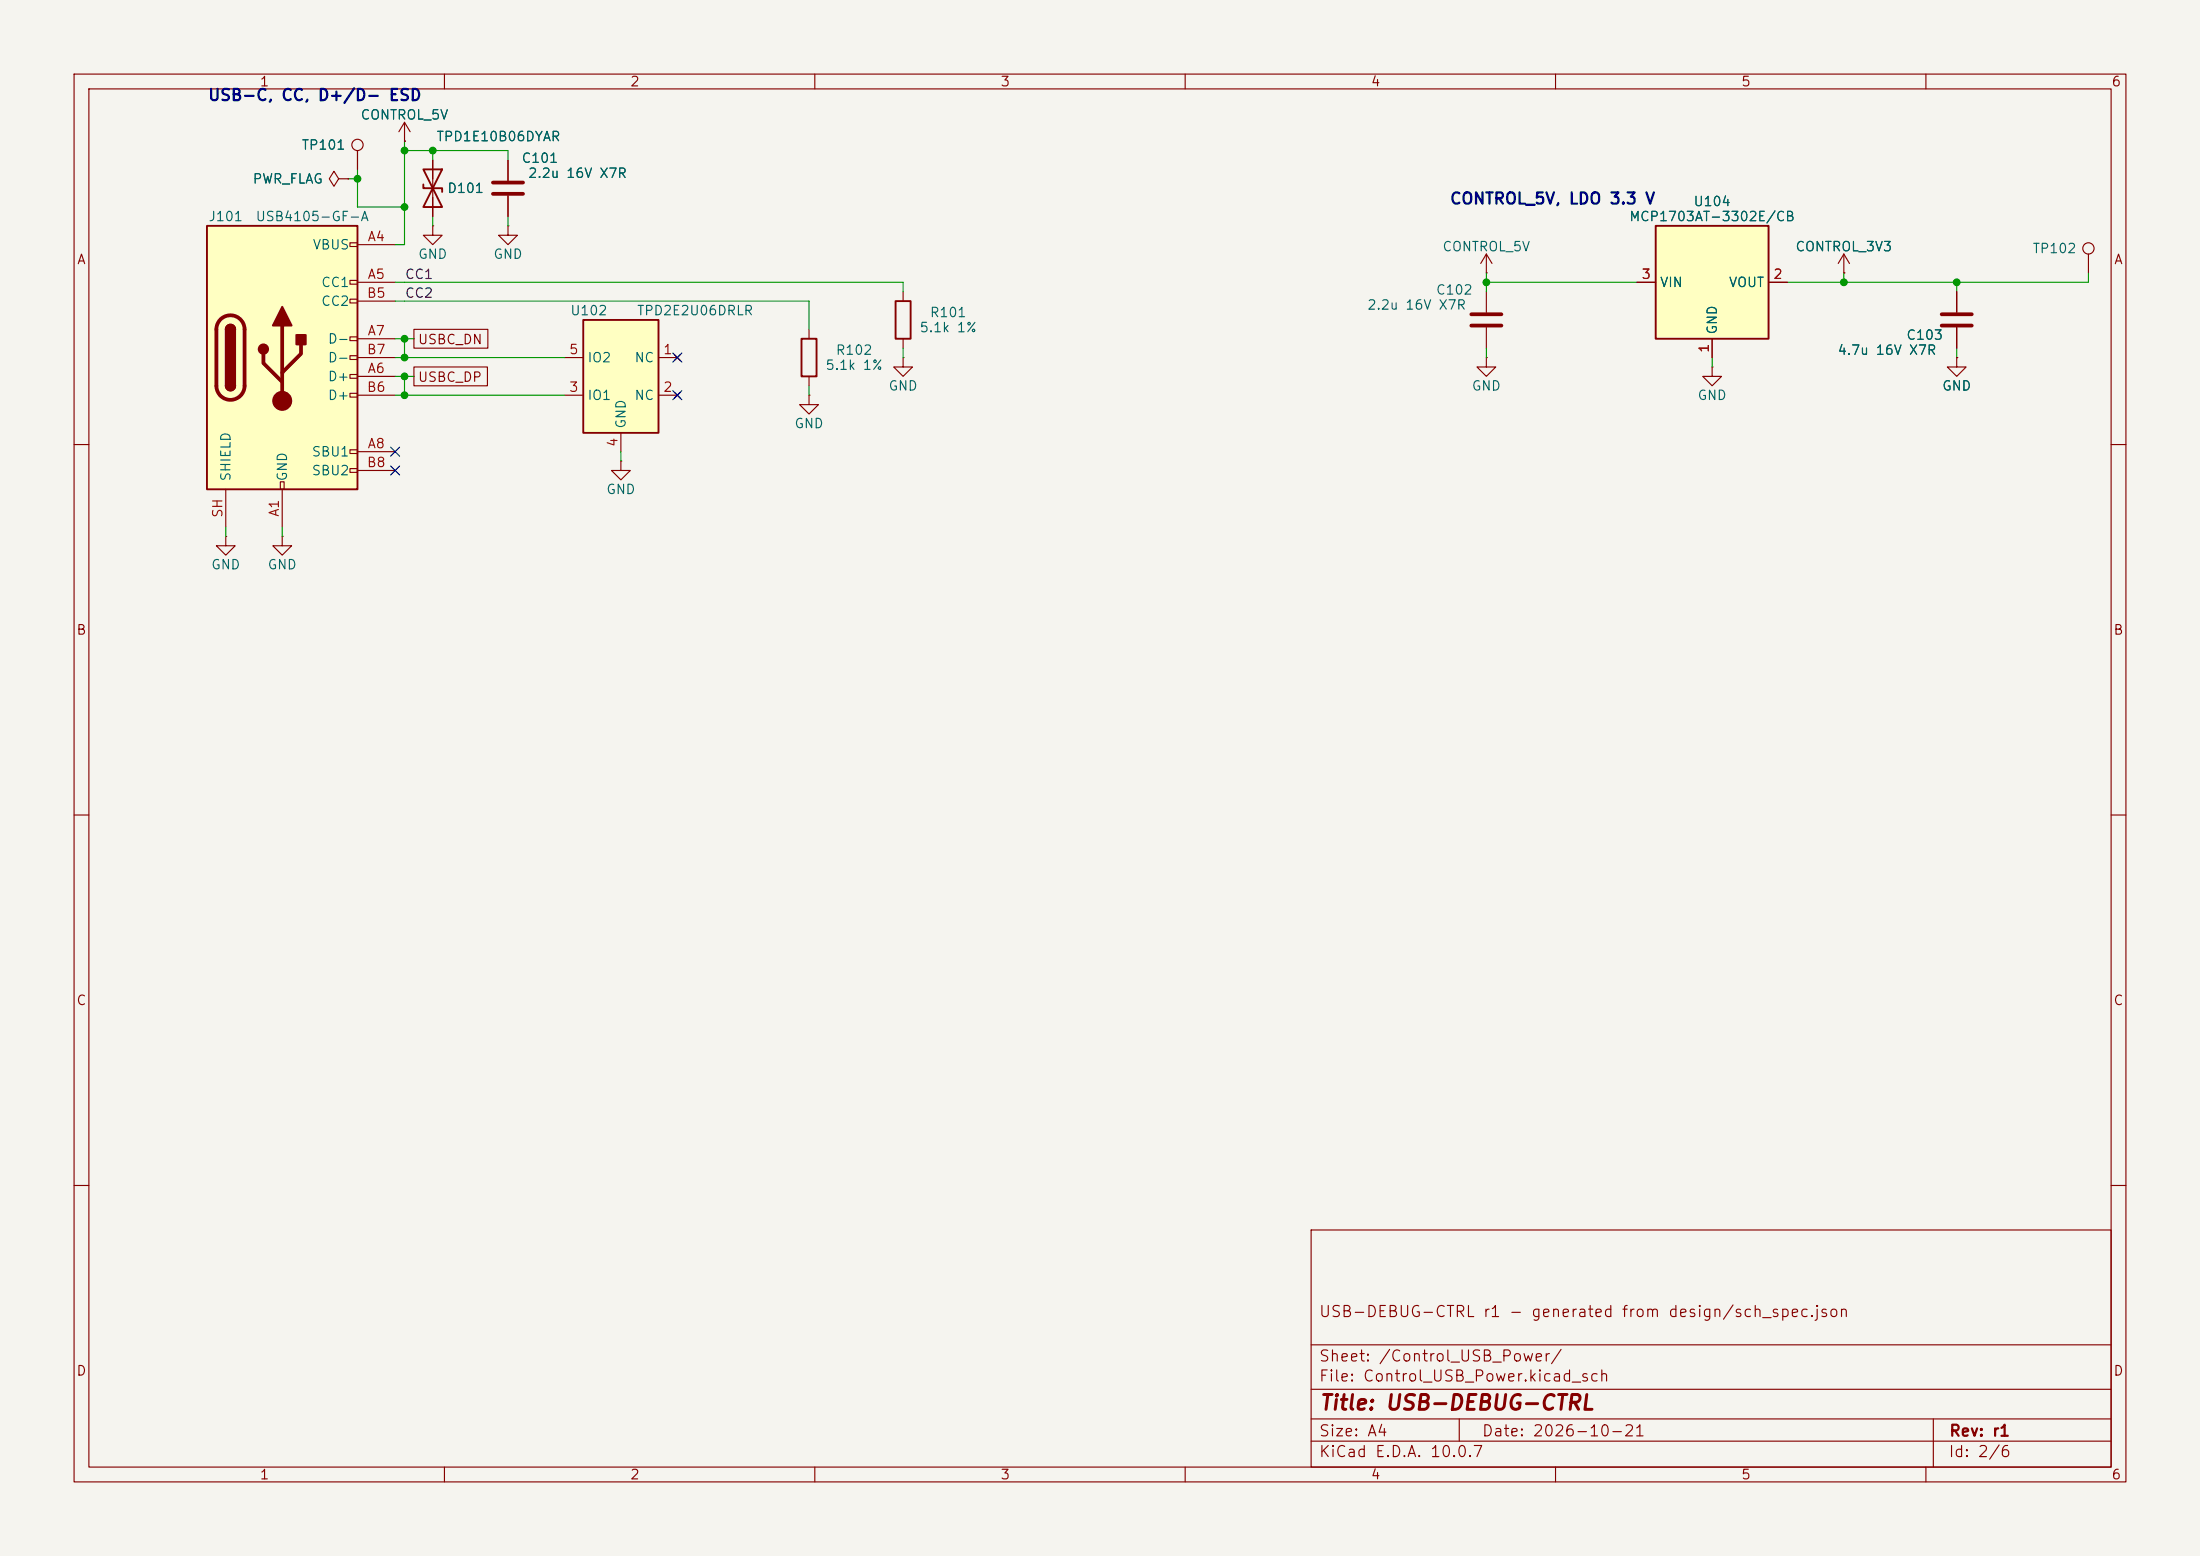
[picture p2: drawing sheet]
<svg xmlns="http://www.w3.org/2000/svg" width="297mm" height="210mm" viewBox="0 0 297 210" stroke-linecap="round" stroke-linejoin="round" font-family="sans-serif">
<path d="M0 0h297v210h-297z" fill="#f5f4ef" stroke="#f5f4ef" stroke-width=".14"/>
<g fill="none" stroke="#840000" stroke-width=".15">
<path d="M10 10h277v190h-277zM12 12h273v186h-273zM60 10v2M110 10v2M160 10v2M210 10v2M260 10v2M45.7 24.1l-.6-1-.7 1 .7 1 .6-1h1.3M47 24.1h.1M58.4 30.5v1.3h1.3l-1.3 1.2-1.3-1.2h1.3M58.4 30.5h.1M200.7 36.8h.1"/>
<path d="M200.7 34.3l-.8 1.3M200.7 34.3l.7 1.3M200.7 34.3v2.5M109.2 44.5v1.2M109.2 50.8v1.3M200.7 48.3v1.2h1.2l-1.2 1.3-1.3-1.3h1.3M200.7 48.3h.1M10 60h2M30.5 72.4v1.3h1.2l-1.2 1.2-1.3-1.2h1.3M30.5 72.4h.1M38.1 72.4v1.3h1.3l-1.3 1.2-1.3-1.2h1.3M38.1 72.4h.1"/>
<path d="M285 60h2M10 110h2M285 110h2M10 160h2M177 166h108v32h-108zM285 160h2M60 198v2M110 198v2M160 198v2M177 194.5h108M177 191.5h108M177 187.5h108"/>
<path d="M177 181.5h108M197 191.5v3M210 198v2M260 198v2M261 191.5v6.5"/>
</g>
<path d="M108.2 45.7h2v5.1h-2z" fill="none" stroke="#840000" stroke-width=".25"/>
<path d="M27.9 30.5h20.4v35.5h-20.4z" fill="#ffffc2"/>
<g fill="none" stroke="#840000" stroke-width=".15">
<path d="M47.2 32.8h1.1v.5h-1.1zM47.2 37.8h1.1v.6h-1.1zM48.3 33h5M48.3 38.1h5M68.6 30.5v1.3h1.2l-1.2 1.2-1.3-1.2h1.3M68.6 30.5h.1M200.7 39.4v2.8M281.9 34.3v2.5M47.2 40.4h1.1v.5h-1.1zM47.2 45.5h1.1v.5h-1.1zM47.2 48h1.1v.5h-1.1zM47.2 50.5h1.1v.6h-1.1z"/>
<path d="M47.2 53.1h1.1v.5h-1.1zM48.3 50.8h5M48.3 45.7h5M48.3 40.6h5M48.3 53.3h5M48.3 48.3h5M200.7 44.2v2.8M30.5 66v5.1M37.8 65h.6v1h-.6zM38.1 66v5.1M47.2 60.7h1.1v.5h-1.1zM47.2 63.2h1.1v.6h-1.1z"/>
<path d="M48.3 61h5M48.3 63.5h5"/>
<circle cx="281.9" cy="33.5" r=".76"/>
</g>
<path d="M27.9 30.5h20.4v35.5h-20.4zM30.5 44.5a.64 .64 0 0 1 .6-.7 .64 .64 0 0 1 .6 .7M30.5 52.1a.64 .64 0 0 0 .6 .6 .64 .64 0 0 0 .6-.6" fill="none" stroke="#840000" stroke-width=".25"/>
<path d="M29.8 43.1a1.9 1.9 0 0 1 2-.4 1.9 1.9 0 0 1 1.2 1.8v7.6a1.91 1.91 0 0 1-1.9 1.9 1.91 1.91 0 0 1-1.9-1.9v-7.6a1.9 1.9 0 0 1 .6-1.4zM35.6 47.8v1.2l2.5 2.6M38.1 43.9v10.2M40.6 46.5v1.3l-2.5 2.5M198.6 42.4h4.1M198.6 43.9h4.1" fill="none" stroke="#840000" stroke-width=".51"/>
<g fill="#840000" stroke="#840000" stroke-width=".25">
<path d="M30.5 44.5h1.2v7.6h-1.2z"/>
<path d="M30.7 44a.64 .64 0 0 1 .7-.1 .64 .64 0 0 1 .3 .6h-1.2z"/>
<path d="M30.5 52.1h1.2a.64 .64 0 0 1-.6 .6 .64 .64 0 0 1-.6-.6z"/>
<path d="M38.1 41.4l1.3 2.5h-2.6z"/>
<path d="M40 45.2h1.3v1.3h-1.3z"/>
<circle cx="35.6" cy="47.1" r=".63"/>
</g>
<circle cx="38.1" cy="54.1" r="1.27" fill="#840000" stroke="#840000" stroke-width=".15"/>
<path d="M78.7 43.2h10.2v15.2h-10.2z" fill="#ffffc2"/>
<path d="M78.7 43.2h10.2v15.2h-10.2z" fill="none" stroke="#840000" stroke-width=".25"/>
<g fill="none" stroke="#840000" stroke-width=".15">
<path d="M68.6 21.6v2.8M68.6 26.4v2.8M76.2 48.3h2.5M76.2 53.3h2.5M83.8 58.4v2.6M88.9 48.3h2.5M88.9 53.3h2.5M91.1 47.9l.7 .7M91.1 53l.7 .7M91.8 47.9l-.7 .7M91.8 53l-.7 .7M83.8 62.2v1.3h1.3l-1.3 1.3-1.3-1.3h1.3"/>
<path d="M83.8 62.2h.1"/>
</g>
<path d="M66.5 24.6h4.1M66.5 26.2h4.1" fill="none" stroke="#840000" stroke-width=".51"/>
<path d="M223.5 30.5h15.3v15.2h-15.3z" fill="#ffffc2"/>
<path d="M57.1 22.9l2.6 5h-2.6l2.6-5zM57.1 24.9v.5h2.6v.5M223.5 30.5h15.3v15.2h-15.3zM120.9 40.6h2v5.1h-2z" fill="none" stroke="#840000" stroke-width=".25"/>
<g fill="none" stroke="#840000" stroke-width=".15">
<path d="M54.6 19.1h.1M54.6 16.5l-.8 1.3M54.6 16.5l.8 1.3M54.6 16.5v2.6M47 24.1h.1M48.3 20.3v2.6M58.4 21.6v7.6M68.6 21.6v2.8M68.6 26.4v2.8M121.9 39.4v1.2M221 38.1h2.5M238.8 38.1h2.5"/>
<path d="M248.9 36.8h.1M248.9 34.3l-.7 1.3M248.9 34.3l.8 1.3M248.9 34.3v2.5M264.2 39.4v2.8M55.9 49.5h9.9v2.6h-9.9zM55.9 44.4h10v2.6h-10zM109.2 53.3v1.3h1.3l-1.3 1.3-1.3-1.3h1.3M109.2 53.3h.1M121.9 48.3v1.2h1.3l-1.3 1.3-1.3-1.3h1.3M121.9 48.3h.1M121.9 45.7v1.3"/>
<path d="M231.1 49.5v1.3h1.3l-1.3 1.3-1.2-1.3h1.2M231.1 49.5h.1M231.1 45.7v2.6M264.2 48.3v1.2h1.2l-1.2 1.3-1.3-1.3h1.3M264.2 48.3h.1M264.2 44.2v2.8"/>
<circle cx="48.3" cy="19.6" r=".76"/>
</g>
<path d="M262.1 42.4h4.1M262.1 43.9h4.1" fill="none" stroke="#840000" stroke-width=".51"/>
<g fill="none" stroke="#009600" stroke-width=".15">
<path d="M54.6 19.1v13.9h-1.3M47 24.1h1.3M48.3 22.9v5h6.3M53.3 38.1h68.6v1.3M54.6 20.3h14v1.3M58.4 20.3v1.3M58.4 29.2v1.3M68.6 29.2v1.3M200.7 36.8v2.6M200.7 38.1h20.3M248.9 36.8v1.3M264.2 38.1v1.3"/>
<path d="M281.9 36.8v1.3h-40.6M53.3 45.7h2.6M53.3 48.3h22.9M53.3 53.3h22.9M53.3 50.8h2.6M53.3 40.6h55.9v3.9M54.6 45.7v2.6M54.6 50.8v2.5M109.2 52.1v1.2M121.9 47v1.3M200.7 47v1.3M231.1 48.3v1.2"/>
<path d="M264.2 47v1.3M30.5 71.1v1.3M38.1 71.1v1.3M83.8 61v1.2"/>
</g>
<path d="M90.8 47.7l1.2 1.2M90.8 52.7l1.2 1.2M92 47.7l-1.2 1.2M92 52.7l-1.2 1.2M52.7 62.9l1.2 1.2M52.7 60.4l1.2 1.2M53.9 62.9l-1.2 1.2M53.9 60.4l-1.2 1.2" fill="none" stroke="#000084" stroke-width=".15"/>
<g fill="#009600" stroke="#009600" stroke-width=".14">
<circle cx="248.9" cy="38.1" r=".46"/>
<circle cx="264.2" cy="38.1" r=".46"/>
<circle cx="200.7" cy="38.1" r=".46"/>
<circle cx="54.6" cy="45.7" r=".46"/>
<circle cx="54.6" cy="27.9" r=".46"/>
<circle cx="48.3" cy="24.1" r=".46"/>
<circle cx="58.4" cy="20.3" r=".46"/>
<circle cx="54.6" cy="48.3" r=".46"/>
<circle cx="54.6" cy="53.3" r=".46"/>
<circle cx="54.6" cy="50.8" r=".46"/>
<circle cx="54.6" cy="20.3" r=".46"/>
</g>
<text font-size="2" fill="#840000" x="178" y="190.8">Title: USB-DEBUG-CTRL</text>
<g font-size="1.5" fill="#000084">
<text x="28" y="14">USB-C, CC, D+/D- ESD</text>
<text x="195.6" y="27.9">CONTROL_5V, LDO 3.3 V</text>
</g>
<g font-size="1.5" fill="#840000">
<text x="178" y="178.1">USB-DEBUG-CTRL r1 - generated from design/sch_spec.json</text>
<text x="178" y="184.1">Sheet: /Control_USB_Power/</text>
<text x="178" y="186.8">File: Control_USB_Power.kicad_sch</text>
<text x="178" y="197">KiCad E.D.A. 10.0.7</text>
<text x="178" y="194.2">Size: A4</text>
<text x="200" y="194.2">Date: 2026-10-21</text>
<text x="263" y="197">Id: 2/6</text>
<text x="263" y="194.2">Rev: r1</text>
</g>
<g font-size="1.3" fill="#840000">
<text x="35" y="12">1</text>
<text x="85" y="12">2</text>
<text x="135" y="12">3</text>
<text x="185" y="12">4</text>
<text x="235" y="12">5</text>
<text x="285" y="12">6</text>
<text x="10.3" y="36">A</text>
<text x="285.3" y="36">A</text>
<text x="56.3" y="46.8">USBC_DN</text>
<text x="56.3" y="51.9">USBC_DP</text>
<text x="10.2" y="86">B</text>
<text x="285.2" y="86">B</text>
<text x="10.2" y="136">C</text>
<text x="285.2" y="136">C</text>
<text x="10.2" y="186">D</text>
<text x="285.2" y="186">D</text>
<text x="35" y="200">1</text>
<text x="85" y="200">2</text>
<text x="135" y="200">3</text>
<text x="185" y="200">4</text>
<text x="235" y="200">5</text>
<text x="285" y="200">6</text>
</g>
<g font-size="1.3" fill="#006464">
<text x="48.6" y="16.5">CONTROL_5V</text>
<text x="40.6" y="20.5">TP101</text>
<text x="58.8" y="19.4">TPD1E10B06DYAR</text>
<text x="70.3" y="22.3">C101</text>
<text x="34" y="25.1">PWR_FLAG</text>
<text x="60.3" y="26.4">D101</text>
<text x="71.2" y="24.3">2.2u 16V X7R</text>
<text x="228.5" y="28.1">U104</text>
<text x="28.1" y="30.2">J101</text>
<text x="34.4" y="30.2">USB4105-GF-A</text>
<text x="42.1" y="34">VBUS</text>
<text x="56.4" y="35.3">GND</text>
<text x="66.5" y="35.3">GND</text>
<text x="194.6" y="34.2">CONTROL_5V</text>
<text x="219.9" y="30.2">MCP1703AT-3302E/CB</text>
<text x="242.3" y="34.2">CONTROL_3V3</text>
<text x="274.3" y="34.5">TP102</text>
<text x="43.3" y="39.1">CC1</text>
<text x="43.3" y="41.6">CC2</text>
<text x="193.8" y="40.1">C102</text>
<text x="224" y="39.1">VIN</text>
<text x="233.3" y="39.1">VOUT</text>
<text x="44.2" y="46.7">D-</text>
<text x="76.9" y="42.9">U102</text>
<text x="85.9" y="42.9">TPD2E2U06DRLR</text>
<text x="124" y="45.2">5.1k 1%</text>
<text x="125.4" y="43.1">R101</text>
<text x="184.5" y="42.1">2.2u 16V X7R</text>
<text x="232.1" y="45.2" transform="rotate(-90 232.1 45.2)">GND</text>
<text x="257.3" y="46.2">C103</text>
<text x="44.2" y="51.8">D+</text>
<text x="44.2" y="49.2">D-</text>
<text x="79.2" y="49.2">IO2</text>
<text x="85.6" y="49.2">NC</text>
<text x="111.3" y="50.2">5.1k 1%</text>
<text x="112.7" y="48.2">R102</text>
<text x="119.9" y="53">GND</text>
<text x="198.6" y="53">GND</text>
<text x="248" y="48.2">4.7u 16V X7R</text>
<text x="262.1" y="53">GND</text>
<text x="44.2" y="54.3">D+</text>
<text x="79.2" y="54.3">IO1</text>
<text x="84.8" y="57.9" transform="rotate(-90 84.8 57.9)">GND</text>
<text x="85.6" y="54.3">NC</text>
<text x="107.2" y="58.1">GND</text>
<text x="229.1" y="54.3">GND</text>
<text x="31.4" y="65.1" transform="rotate(-90 31.4 65.1)">SHIELD</text>
<text x="39.1" y="65.1" transform="rotate(-90 39.1 65.1)">GND</text>
<text x="42" y="61.9">SBU1</text>
<text x="42" y="64.5">SBU2</text>
<text x="81.8" y="67">GND</text>
<text x="28.4" y="77.2">GND</text>
<text x="36" y="77.2">GND</text>
</g>
<g font-size="1.3" fill="#a90000">
<text x="49.5" y="32.9">A4</text>
<text x="49.4" y="40.5">B5</text>
<text x="49.5" y="38">A5</text>
<text x="221.5" y="38">3</text>
<text x="239.3" y="38">2</text>
<text x="49.5" y="45.6">A7</text>
<text x="231" y="47.7" transform="rotate(-90 231 47.7)">1</text>
<text x="49.4" y="53.2">B6</text>
<text x="49.4" y="48.1">B7</text>
<text x="49.5" y="50.7">A6</text>
<text x="76.7" y="53.2">3</text>
<text x="76.7" y="48.1">5</text>
<text x="89.4" y="48.1">1</text>
<text x="89.4" y="53.2">2</text>
<text x="49.4" y="63.4">B8</text>
<text x="49.5" y="60.8">A8</text>
<text x="83.7" y="60.4" transform="rotate(-90 83.7 60.4)">4</text>
<text x="30.3" y="70" transform="rotate(-90 30.3 70)">SH</text>
<text x="38" y="69.9" transform="rotate(-90 38 69.9)">A1</text>
</g>
<g font-size="1.3" fill="#0f0f0f">
<text x="54.6" y="40.5">CC2</text>
<text x="54.6" y="38">CC1</text>
</g>
</svg>
